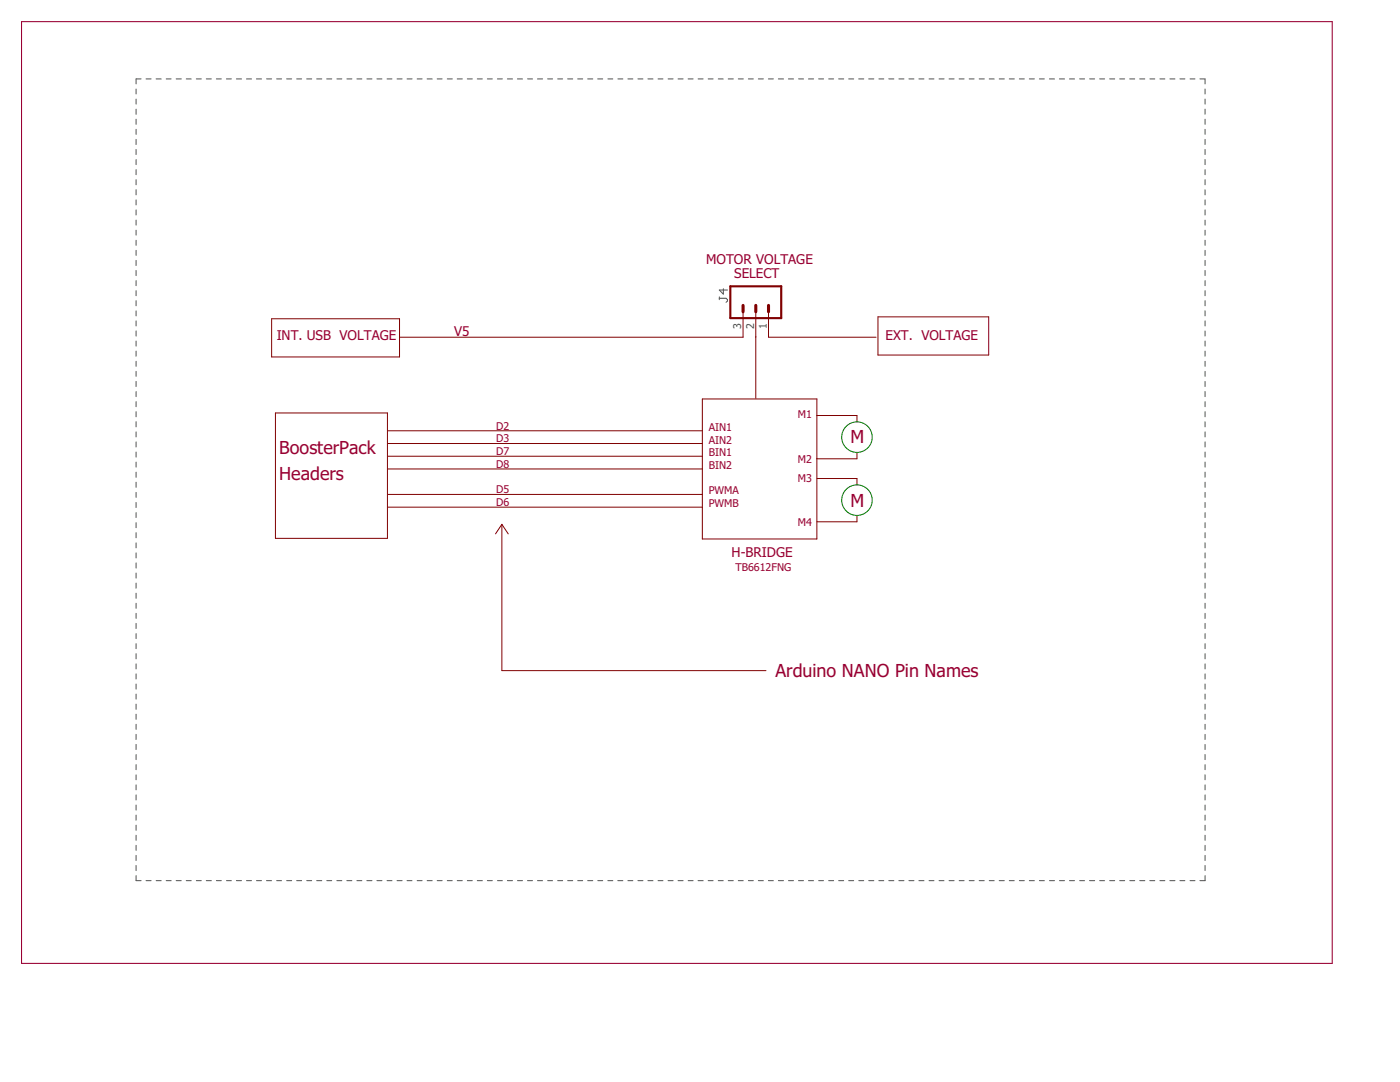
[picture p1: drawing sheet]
<svg xmlns="http://www.w3.org/2000/svg" width="279mm" height="216mm" viewBox="0 0 279 216" stroke-linecap="round" stroke-linejoin="round" font-family="sans-serif">
<path d="M4.3 4.3h261.6v187.9h-261.6z" fill="none" stroke="#903" stroke-width=".21"/>
<g fill="none" stroke="#505050" stroke-width=".2">
<path d="M27.2 17.8v1M27.2 19.8v1M28.2 15.7h-1v1M29.1 15.7h1.1M31.2 15.7h1M33.2 15.7h1M35.2 15.7h1M37.2 15.7h1M39.2 15.7h1M41.2 15.7h1M43.2 15.7h1M45.2 15.7h1"/>
<path d="M47.2 15.7h1M49.2 15.7h1M51.2 15.7h1M53.2 15.7h1M55.2 15.7h1M57.2 15.7h1M59.2 15.7h1M61.2 15.7h1M63.2 15.7h1M65.2 15.7h1M67.2 15.7h1M69.2 15.7h1"/>
<path d="M71.2 15.7h1M73.2 15.7h1M75.2 15.7h1M77.2 15.7h1M79.2 15.7h1M81.2 15.7h1M83.2 15.7h1M85.2 15.7h1.1M87.2 15.7h1M89.3 15.7h1M91.2 15.7h1.1M93.3 15.7h1"/>
<path d="M95.2 15.7h1.1M97.3 15.7h1M99.3 15.7h1M101.3 15.7h1M103.3 15.7h1M105.3 15.7h1M107.3 15.7h1M109.3 15.7h1M111.3 15.7h1M113.3 15.7h1M115.3 15.7h1M117.3 15.7h1"/>
<path d="M119.3 15.7h1M121.3 15.7h1M123.3 15.7h1M125.3 15.7h1M127.3 15.7h1M129.3 15.7h1M131.3 15.7h1M133.3 15.7h1M135.3 15.7h1M137.3 15.7h1M139.3 15.7h1M141.3 15.7h1"/>
<path d="M143.3 15.7h1M145.3 15.7h1M147.3 15.7h1M149.4 15.7h.9M151.3 15.7h1.1M153.4 15.7h.9M155.3 15.7h1.1M157.4 15.7h1M159.4 15.7h1M161.4 15.7h1M163.4 15.7h1M165.4 15.7h1"/>
<path d="M167.4 15.7h1M169.4 15.7h1M171.4 15.7h1M173.4 15.7h1M175.4 15.7h1M177.4 15.7h1M179.4 15.7h1M181.4 15.7h1M183.4 15.7h1M185.4 15.7h1M187.4 15.7h1M189.4 15.7h1"/>
<path d="M191.4 15.7h1M193.4 15.7h1M195.4 15.7h1M197.4 15.7h1M199.4 15.7h1M201.4 15.7h1M203.4 15.7h1M205.4 15.7h1M207.4 15.7h1M209.4 15.7h1M211.4 15.7h1M213.4 15.7h1"/>
<path d="M215.5 15.7h1M217.4 15.7h1.1M219.5 15.7h1M221.4 15.7h1.1M223.5 15.7h1M225.5 15.7h1M227.5 15.7h1M229.5 15.7h1M231.5 15.7h1M233.5 15.7h1M235.5 15.7h1M237.5 15.7h1"/>
<path d="M239.5 15.7h1v1M240.5 17.8v1M240.5 19.8v1M27.2 21.8v1M27.2 23.8v1M27.2 25.8v1M27.2 27.8v1M27.2 29.8v1M27.2 31.8v1.1M27.2 33.8v1.1M27.2 35.9v1M27.2 37.9v1"/>
<path d="M27.2 39.9v1M240.5 21.8v1M240.5 23.8v1M240.5 25.8v1M240.5 27.8v1M240.5 29.8v1M240.5 31.8v1.1M240.5 33.8v1.1M240.5 35.9v1M240.5 37.9v1M240.5 39.9v1M27.2 41.9v1"/>
<path d="M27.2 43.9v1M27.2 45.9v1M27.2 47.9v1.1M27.2 50v1M27.2 52v1M27.2 54v1M27.2 56v1M27.2 58v1M143.6 59.5h1.3l.3 .3v.2l-.3 .3M143.6 59.2v.6M144.4 57.6v1.1l-.8-.8h1.6M240.5 41.9v1"/>
<path d="M240.5 43.9v1M240.5 45.9v1M240.5 47.9v1.1M240.5 50v1M240.5 52v1M240.5 54v1M240.5 56v1M240.5 58v1M27.2 60v1M27.2 62v1M27.2 64v1M27.2 66v1.1"/>
<path d="M27.2 68.1v1M27.2 70.1v1M27.2 72.1v1M27.2 74.1v1M27.2 76.1v1M27.2 78.1v1M240.5 60v1M240.5 62v1M240.5 64v1M240.5 66v1.1M240.5 68.1v1M240.5 70.1v1"/>
<path d="M240.5 72.1v1M240.5 74.1v1M240.5 76.1v1M240.5 78.1v1M27.2 80.1v1.1M27.2 82.1v1.1M27.2 84.2v1M27.2 86.2v1M27.2 88.2v1M27.2 90.2v1M27.2 92.2v1M27.2 94.2v1"/>
<path d="M27.2 96.2v1M27.2 98.3v1M240.5 80.1v1.1M240.5 82.1v1.1M240.5 84.2v1M240.5 86.2v1M240.5 88.2v1M240.5 90.2v1M240.5 92.2v1M240.5 94.2v1M240.5 96.2v1M240.5 98.3v1"/>
<path d="M27.2 100.3v1M27.2 102.3v1M27.2 104.3v1M27.2 106.3v1M27.2 108.3v1M27.2 110.3v1M27.2 112.3v1M27.2 114.3v1.1M27.2 116.4v1M27.2 118.4v1M240.5 100.3v1M240.5 102.3v1"/>
<path d="M240.5 104.3v1M240.5 106.3v1M240.5 108.3v1M240.5 110.3v1M240.5 112.3v1M240.5 114.3v1.1M240.5 116.4v1M240.5 118.4v1M27.2 120.4v1M27.2 122.4v1M27.2 124.4v1M27.2 126.4v1"/>
<path d="M27.2 128.4v1M27.2 130.5v1M27.2 132.5v1M27.2 134.5v1M27.2 136.5v1M27.2 138.5v1M240.5 120.4v1M240.5 122.4v1M240.5 124.4v1M240.5 126.4v1M240.5 128.4v1M240.5 130.5v1"/>
<path d="M240.5 132.5v1M240.5 134.5v1M240.5 136.5v1M240.5 138.5v1M27.2 140.5v1M27.2 142.5v1M27.2 144.5v1M27.2 146.5v1.1M27.2 148.5v1.1M27.2 150.6v1M27.2 152.6v1M27.2 154.6v1"/>
<path d="M27.2 156.6v1M27.2 158.6v1M240.5 140.5v1M240.5 142.5v1M240.5 144.5v1M240.5 146.5v1.1M240.5 148.5v1.1M240.5 150.6v1M240.5 152.6v1M240.5 154.6v1M240.5 156.6v1M240.5 158.6v1"/>
<path d="M27.2 160.6v1M27.2 162.6v1.1M27.2 164.7v1M27.2 166.7v1M27.2 168.7v1M27.2 170.7v1M27.2 172.7v1M27.2 174.7v1h1M29.1 175.7h1.1M31.2 175.7h1M33.2 175.7h1M35.2 175.7h1"/>
<path d="M37.2 175.7h1M39.2 175.7h1M41.2 175.7h1M43.2 175.7h1M45.2 175.7h1M47.2 175.7h1M49.2 175.7h1M51.2 175.7h1M53.2 175.7h1M55.2 175.7h1M57.2 175.7h1M59.2 175.7h1"/>
<path d="M61.2 175.7h1M63.2 175.7h1M65.2 175.7h1M67.2 175.7h1M69.2 175.7h1M71.2 175.7h1M73.2 175.7h1M75.2 175.7h1M77.2 175.7h1M79.2 175.7h1M81.2 175.7h1M83.2 175.7h1"/>
<path d="M85.2 175.7h1.1M87.2 175.7h1M89.3 175.7h1M91.2 175.7h1.1M93.3 175.7h1M95.2 175.7h1.1M97.3 175.7h1M99.3 175.7h1M101.3 175.7h1M103.3 175.7h1M105.3 175.7h1M107.3 175.7h1"/>
<path d="M109.3 175.7h1M111.3 175.7h1M113.3 175.7h1M115.3 175.7h1M117.3 175.7h1M119.3 175.7h1M121.3 175.7h1M123.3 175.7h1M125.3 175.7h1M127.3 175.7h1M129.3 175.7h1M131.3 175.7h1"/>
<path d="M133.3 175.7h1M135.3 175.7h1M137.3 175.7h1M139.3 175.7h1M141.3 175.7h1M143.3 175.7h1M145.3 175.7h1M147.3 175.7h1M149.4 175.7h.9M151.3 175.7h1.1M153.4 175.7h.9M155.3 175.7h1.1"/>
<path d="M157.4 175.7h1M159.4 175.7h1M161.4 175.7h1M163.4 175.7h1M165.4 175.7h1M167.4 175.7h1M169.4 175.7h1M171.4 175.7h1M173.4 175.7h1M175.4 175.7h1M177.4 175.7h1M179.4 175.7h1"/>
<path d="M181.4 175.7h1M183.4 175.7h1M185.4 175.7h1M187.4 175.7h1M189.4 175.7h1M191.4 175.7h1M193.4 175.7h1M195.4 175.7h1M197.4 175.7h1M199.4 175.7h1M201.4 175.7h1M203.4 175.7h1"/>
<path d="M205.4 175.7h1M207.4 175.7h1M209.4 175.7h1M211.4 175.7h1M213.4 175.7h1M215.5 175.7h1M217.4 175.7h1.1M219.5 175.7h1M221.4 175.7h1.1M223.5 175.7h1M225.5 175.7h1M227.5 175.7h1"/>
<path d="M229.5 175.7h1M231.5 175.7h1M233.5 175.7h1M235.5 175.7h1M237.5 175.7h1M240.5 160.6v1M240.5 162.6v1.1M240.5 164.7v1M240.5 166.7v1M240.5 168.7v1M240.5 170.7v1M240.5 172.7v1"/>
<path d="M240.5 174.7v1h-1"/>
</g>
<g fill="none" stroke="#800000" stroke-width=".2">
<path d="M54.2 63.6h25.5v7.6h-25.5zM140.2 79.6h22.8v27.9h-22.8zM148.3 62.2v5.1h-68.4M150.8 62.2v17.3M153.4 62.2v5.1h21.4M175.2 63.2h22.1v7.6h-22.1zM55 82.4h22.3v25h-22.3zM77.4 86h62.8M77.4 88.5h62.8M77.4 91h62.8M77.4 93.6h62.8M77.4 98.7h62.8"/>
<path d="M163 82.9h8v1.3M163 95.5h8v1.3M171 90.3v1.2h-8M77.4 101.2h62.8M100.2 104.6v29.2h52.7M100.2 104.6l1.2 1.9M100.2 104.6l-1.3 1.9M171 102.8v1.3h-8"/>
</g>
<path d="M145.8 57.1h10.1v6.4h-10.1z" fill="none" stroke="#800000" stroke-width=".42"/>
<path d="M148.3 60.9v1.3M150.8 60.9v1.3M153.4 60.9v1.3" fill="none" stroke="#800000" stroke-width=".61"/>
<g fill="none" stroke="#008000" stroke-width=".2">
<circle cx="171" cy="87.2" r="3"/>
<circle cx="171" cy="99.8" r="3"/>
</g>
<g font-size="3.6" fill="#903">
<text x="169.8" y="88.4">M</text>
<text x="55.7" y="90.7">BoosterPack</text>
<text x="55.7" y="95.7">Headers</text>
<text x="169.8" y="101.1">M</text>
<text x="154.8" y="135.1">Arduino NANO Pin Names</text>
</g>
<g font-size="2.7" fill="#903">
<text x="140.9" y="52.7">MOTOR VOLTAGE</text>
<text x="146.5" y="55.5">SELECT</text>
<text x="55.2" y="67.9">INT. USB VOLTAGE</text>
<text x="90.6" y="67">V5</text>
<text x="176.7" y="67.8">EXT. VOLTAGE</text>
<text x="146" y="111.1">H-BRIDGE</text>
</g>
<g font-size="2.1" fill="#505050">
<text x="147.9" y="65.7" transform="rotate(-90 147.9 65.7)">3</text>
<text x="150.5" y="65.7" transform="rotate(-90 150.5 65.7)">2</text>
<text x="153" y="65.7" transform="rotate(-90 153 65.7)">1</text>
</g>
<g font-size="2.1" fill="#903">
<text x="159.2" y="83.4">M1</text>
<text x="99" y="85.7">D2</text>
<text x="99" y="88.2">D3</text>
<text x="141.4" y="86">AIN1</text>
<text x="141.4" y="88.5">AIN2</text>
<text x="99" y="90.8">D7</text>
<text x="99" y="93.3">D8</text>
<text x="141.4" y="91">BIN1</text>
<text x="141.4" y="93.6">BIN2</text>
<text x="159.2" y="92.3">M2</text>
<text x="99" y="98.4">D5</text>
<text x="99" y="100.9">D6</text>
<text x="141.4" y="98.7">PWMA</text>
<text x="141.4" y="101.2">PWMB</text>
<text x="159.2" y="96.1">M3</text>
<text x="159.2" y="105">M4</text>
<text x="146.8" y="113.9">TB6612FNG</text>
</g>
</svg>
